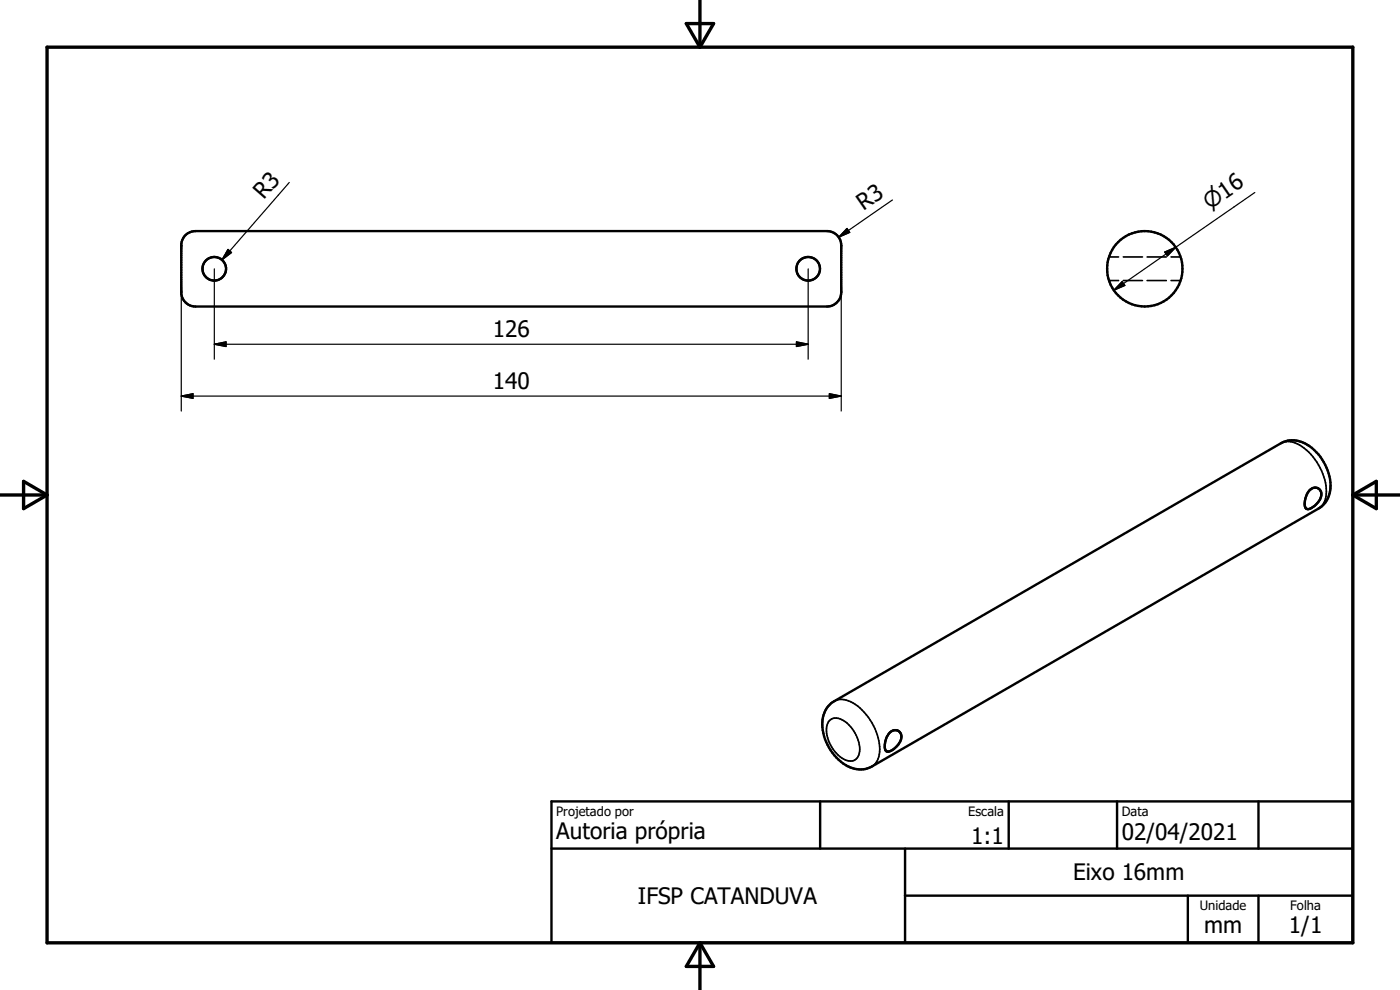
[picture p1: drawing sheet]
<svg xmlns="http://www.w3.org/2000/svg" width="297mm" height="210mm" viewBox="0 0 297 210" stroke-linecap="round" stroke-linejoin="round" font-family="sans-serif">
<g fill="none" stroke="#000" stroke-width=".51">
<path d="M39.3 49.9l1-.6 1.2-.3h134a2.99 2.99 0 0 1 3 3v10a3 3 0 0 1-3 3h-134a3 3 0 0 1-3-3v-10.4l.4-1.1zM277.8 104a1.43 1.43 0 0 1 2-.3 1.43 1.43 0 0 1 .3 2 3.6 3.6 0 0 1-2.8 2.3 1.9 1.9 0 0 1-.4-2.3l.4-.9zM175.8 149.7l.8-.7 95.1-55a5.9 5.9 0 0 1 7.1 1.5 9.5 9.5 0 0 1 2.9 10.1 5.1 5.1 0 0 1-2 2.3l-94.7 54.7a6 6 0 0 1-7.1-1.4 9.7 9.7 0 0 1-3-9.9zM188.7 155.5a1.43 1.43 0 0 1 2-.4 1.43 1.43 0 0 1 .4 2 3.7 3.7 0 0 1-2.9 2.3l-.4-.3-.1-.4 .1-1a4.3 4.3 0 0 1 .9-2.2zM117 170h170v30h-170zM174 170v10M214 170v10M237 170v10M267 170v10M117 180h170M192 190h95M192 180v20"/>
<path d="M252 190v10M267 190v10"/>
<circle cx="45.5" cy="57" r="2.5"/>
<circle cx="171.5" cy="57" r="2.51"/>
<circle cx="242.9" cy="57" r="8"/>
</g>
<path d="M235.3 59.5h2M235.3 54.5h2M238.3 59.5h4.1M238.3 54.5h4.1M243.4 59.5h4M243.4 54.5h4M248.4 59.5h2.1M248.4 54.5h2.1M271.7 94a4.5 4.5 0 0 1 5 1.1 11.8 11.8 0 0 1 4.5 10.7l-.6 1.3-.9 .8M176 152.9a2.51 2.51 0 0 1 3.4 .2 7.3 7.3 0 0 1 2.8 7.1 2.02 2.02 0 0 1-3.3 .8 7.4 7.4 0 0 1-3.4-7.2zM177 148.7a4.5 4.5 0 0 1 5 1.1 12 12 0 0 1 4.5 10.2l-.4 1.4-.5 .7-.6 .5" fill="none" stroke="#000" stroke-width=".36"/>
<path d="M10 10h277v190h-277zM145.6 5h5.8l-2.9 5zM148.5 0v10M0 105h10M5 102.1l5 2.9-5 2.9zM287 105h10M287 105l5-2.9v5.8zM148.5 200v10M148.5 200l2.9 5h-5.8z" fill="none" stroke="#000" stroke-width=".71"/>
<g fill="none" stroke="#000" stroke-width=".25">
<path d="M61.4 38.7l-14.3 16.4M45.5 57v19.2M48.4 52.9l.7 .7-2 1.5zM171.5 57v19.2M179.7 48.5l.6 .8-2.4 1zM189.3 42.4l-11.4 7.9M238.1 59.7l.5 .9-2.3 1zM247.1 53.5l2.3-1-1.7 1.8zM266.2 40.8l-29.9 20.8M38.5 62v25.2M45.5 73h126M45.5 73l2.5-.5v1z"/>
<path d="M169 72.5l2.5 .5-2.5 .5zM178.5 62v25.2M38.5 84h140M38.5 84l2.4-.5v1zM176 83.5l2.5 .5-2.5 .5z"/>
</g>
<path d="M48.4 52.9l.7 .7-2 1.5zM179.7 48.5l.6 .8-2.4 1zM238.1 59.7l.5 .9-2.3 1zM247.1 53.5l2.3-1-1.7 1.8zM45.5 73l2.5-.5v1zM169 72.5l2.5 .5-2.5 .5zM38.5 84l2.4-.5v1zM176 83.5l2.5 .5-2.5 .5z" fill="#000" stroke="#000" stroke-width=".25"/>
<g font-size="4.8">
<text x="56" y="42.5" transform="rotate(-49 56 42.5)">R3</text>
<text x="183.2" y="44.7" transform="rotate(-35 183.2 44.7)">R3</text>
<text x="104.5" y="71.4">126</text>
<text x="104.5" y="82.4">140</text>
<text x="118" y="178.1">Autoria própria</text>
<text x="206" y="179">1:1</text>
<text x="238" y="178.2">02/04/2021</text>
<text x="135.3" y="191.8">IFSP CATANDUVA</text>
<text x="227.7" y="186.7">Eixo 16mm</text>
<text x="255.4" y="197.9">mm</text>
<text x="273.4" y="198">1/1</text>
</g>
<text font-size="4.6" x="256.7" y="44.5" transform="rotate(-35 256.7 44.5)">n16</text>
<g font-size="2.7">
<text x="118" y="173.1">Projetado por</text>
<text x="205.4" y="173.1">Escala</text>
<text x="238" y="173">Data</text>
<text x="254.6" y="193.1">Unidade</text>
<text x="273.7" y="193.1">Folha</text>
</g>
</svg>
